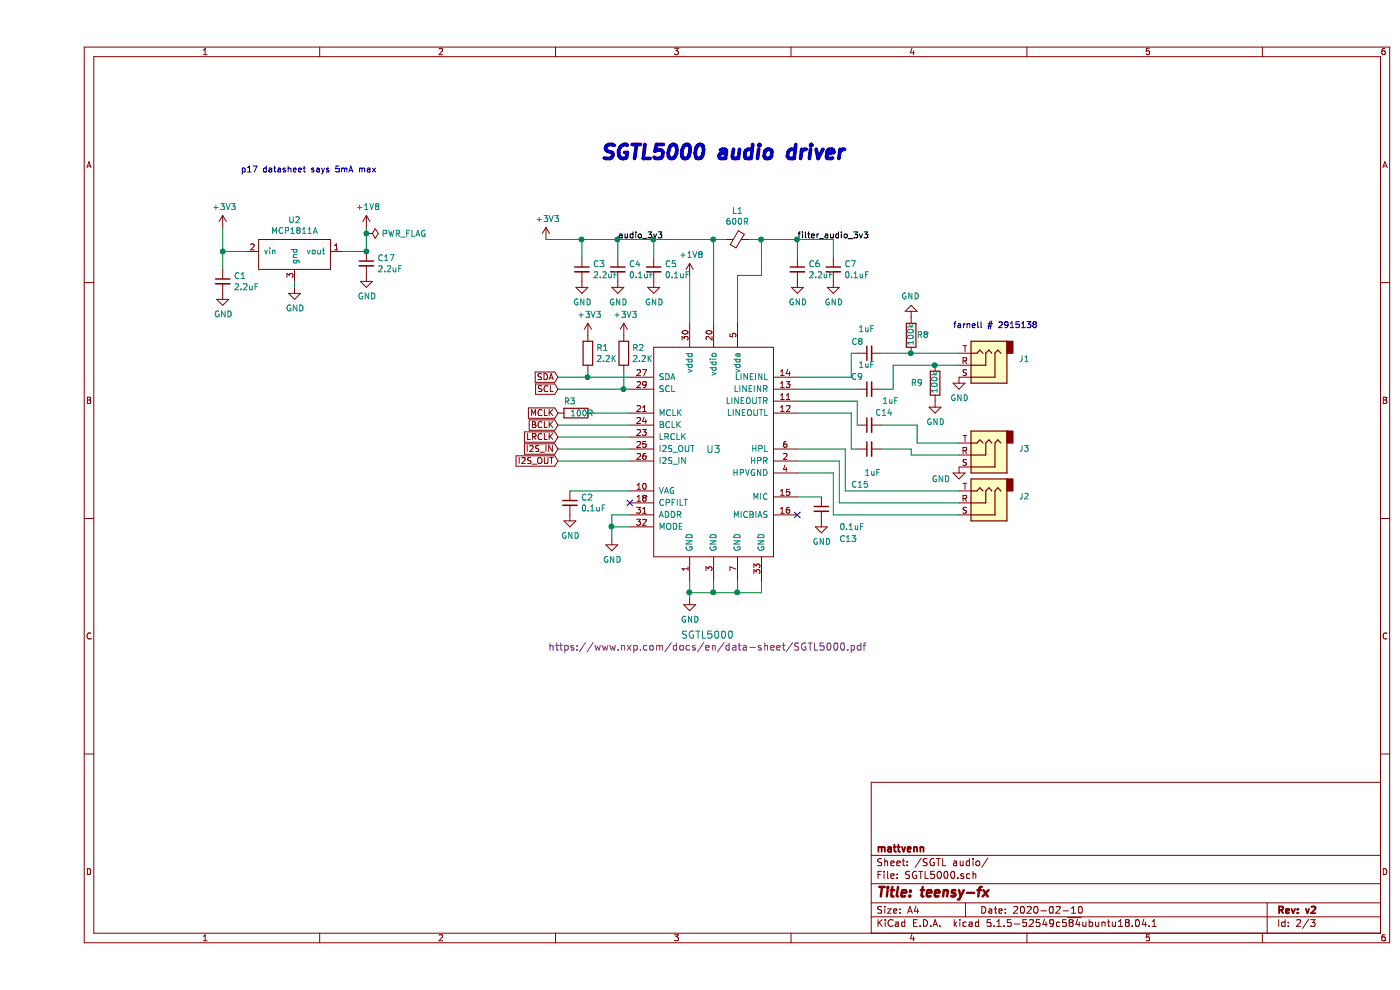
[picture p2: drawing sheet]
EESchema Schematic File Version 4
EELAYER 30 0
EELAYER END
$Descr A4 11693 8268
encoding utf-8
Sheet 2 3
Title "teensy-fx"
Date "2020-02-10"
Rev "v2"
Comp "mattvenn"
Comment1 ""
Comment2 ""
Comment3 ""
Comment4 ""
$EndDescr
$Comp
L power:GND #PWR?
U 1 1
P 4800 4500
AR Path="/5BAC3E44" Ref="#PWR?"  Part="1" 
AR Path="/5BAC34FB/5BAC3E44" Ref="#PWR0138"  Part="1" 
AR Path="/5E0E3867/5BAC3E44" Ref="#PWR0105"  Part="1" 
F 0 "#PWR0105" H 4800 4250 50  0001 C CNN
F 1 "GND" H 4805 4327 50  0000 C CNN
F 2 "" H 4800 4500 50  0001 C CNN
F 3 "" H 4800 4500 50  0001 C CNN
	1    4800 4500
	1    0    0    -1  
$EndComp
Wire Wire Line
	4800 4500 4800 4400
Wire Wire Line
	4800 4400 4950 4400
Wire Wire Line
	5450 4850 5450 4950
$Comp
L Connector:AudioJack3 J?
U 1 1
P 7900 3050
AR Path="/5BAC3E4F" Ref="J?"  Part="1" 
AR Path="/5BAC34FB/5BAC3E4F" Ref="J2"  Part="1" 
AR Path="/5E0E3867/5BAC3E4F" Ref="J1"  Part="1" 
F 0 "J1" H 7600 3000 50  0000 R CNN
F 1 "AudioJack3_Ground" H 7500 3100 50  0001 R CNN
F 2 "audio-fx:Jack_3.5mm_CUI_SJ-3523-SMT_Horizontal" H 7900 3050 50  0001 C CNN
F 3 "https://uk.farnell #.com/switchcraft-conxall/35rasmt2bhntrx/connector-smt-3-5mm-ph-jk-tap/dp/2915138" H 7900 3050 50  0001 C CNN
F 4 "2915138" H 7900 3050 50  0001 C CNN "farnell #"
	1    7900 3050
	-1   0    0    1   
$EndComp
Wire Wire Line
	4950 4300 4800 4300
Wire Wire Line
	4800 4300 4800 4400
Connection ~ 4800 4400
$Comp
L power:+1V8 #PWR?
U 1 1
P 5450 2300
AR Path="/5BAC3E61" Ref="#PWR?"  Part="1" 
AR Path="/5BAC34FB/5BAC3E61" Ref="#PWR0127"  Part="1" 
AR Path="/5E0E3867/5BAC3E61" Ref="#PWR0106"  Part="1" 
F 0 "#PWR0106" H 5450 2150 50  0001 C CNN
F 1 "+1V8" H 5465 2473 50  0000 C CNN
F 2 "" H 5450 2300 50  0001 C CNN
F 3 "" H 5450 2300 50  0001 C CNN
	1    5450 2300
	1    0    0    -1  
$EndComp
Wire Wire Line
	5650 2000 5150 2000
$Comp
L power:+3V3 #PWR?
U 1 1
P 4250 2000
AR Path="/5BAC3E68" Ref="#PWR?"  Part="1" 
AR Path="/5BAC34FB/5BAC3E68" Ref="#PWR0125"  Part="1" 
AR Path="/5E0E3867/5BAC3E68" Ref="#PWR0107"  Part="1" 
F 0 "#PWR0107" H 4250 1850 50  0001 C CNN
F 1 "+3V3" H 4265 2173 50  0000 C CNN
F 2 "" H 4250 2000 50  0001 C CNN
F 3 "" H 4250 2000 50  0001 C CNN
	1    4250 2000
	1    0    0    -1  
$EndComp
$Comp
L Device:C_Small C?
U 1 1
P 4550 2250
AR Path="/5BAC3E6E" Ref="C?"  Part="1" 
AR Path="/5BAC34FB/5BAC3E6E" Ref="C26"  Part="1" 
AR Path="/5E0E3867/5BAC3E6E" Ref="C3"  Part="1" 
F 0 "C3" H 4642 2296 50  0000 L CNN
F 1 "2.2uF" H 4642 2205 50  0000 L CNN
F 2 "Capacitor_SMD:C_0805_2012Metric" H 4550 2250 50  0001 C CNN
F 3 "~" H 4550 2250 50  0001 C CNN
F 4 "1759424" H 4550 2250 50  0001 C CNN "farnell #"
	1    4550 2250
	1    0    0    -1  
$EndComp
Wire Wire Line
	4550 2000 4550 2150
$Comp
L Device:C_Small C?
U 1 1
P 4850 2250
AR Path="/5BAC3E7C" Ref="C?"  Part="1" 
AR Path="/5BAC34FB/5BAC3E7C" Ref="C27"  Part="1" 
AR Path="/5E0E3867/5BAC3E7C" Ref="C4"  Part="1" 
F 0 "C4" H 4942 2296 50  0000 L CNN
F 1 "0.1uF" H 4942 2205 50  0000 L CNN
F 2 "Capacitor_SMD:C_0805_2012Metric" H 4850 2250 50  0001 C CNN
F 3 "~" H 4850 2250 50  0001 C CNN
F 4 "1414663" H 4850 2250 50  0001 C CNN "farnell #"
	1    4850 2250
	1    0    0    -1  
$EndComp
Wire Wire Line
	4850 2000 4850 2150
$Comp
L Device:C_Small C?
U 1 1
P 5150 2250
AR Path="/5BAC3E8A" Ref="C?"  Part="1" 
AR Path="/5BAC34FB/5BAC3E8A" Ref="C28"  Part="1" 
AR Path="/5E0E3867/5BAC3E8A" Ref="C5"  Part="1" 
F 0 "C5" H 5242 2296 50  0000 L CNN
F 1 "0.1uF" H 5242 2205 50  0000 L CNN
F 2 "Capacitor_SMD:C_0805_2012Metric" H 5150 2250 50  0001 C CNN
F 3 "~" H 5150 2250 50  0001 C CNN
F 4 "1414663" H 5150 2250 50  0001 C CNN "farnell #"
	1    5150 2250
	1    0    0    -1  
$EndComp
Wire Wire Line
	5150 2000 5150 2150
$Comp
L Device:C_Small C?
U 1 1
P 6350 2250
AR Path="/5BAC3E98" Ref="C?"  Part="1" 
AR Path="/5BAC34FB/5BAC3E98" Ref="C29"  Part="1" 
AR Path="/5E0E3867/5BAC3E98" Ref="C6"  Part="1" 
F 0 "C6" H 6442 2296 50  0000 L CNN
F 1 "2.2uF" H 6442 2205 50  0000 L CNN
F 2 "Capacitor_SMD:C_0805_2012Metric" H 6350 2250 50  0001 C CNN
F 3 "~" H 6350 2250 50  0001 C CNN
F 4 "1759424" H 6350 2250 50  0001 C CNN "farnell #"
	1    6350 2250
	1    0    0    -1  
$EndComp
Wire Wire Line
	6350 2000 6350 2150
$Comp
L Device:C_Small C?
U 1 1
P 6650 2250
AR Path="/5BAC3EA6" Ref="C?"  Part="1" 
AR Path="/5BAC34FB/5BAC3EA6" Ref="C30"  Part="1" 
AR Path="/5E0E3867/5BAC3EA6" Ref="C7"  Part="1" 
F 0 "C7" H 6742 2296 50  0000 L CNN
F 1 "0.1uF" H 6742 2205 50  0000 L CNN
F 2 "Capacitor_SMD:C_0805_2012Metric" H 6650 2250 50  0001 C CNN
F 3 "~" H 6650 2250 50  0001 C CNN
F 4 "1414663" H 6650 2250 50  0001 C CNN "farnell #"
	1    6650 2250
	1    0    0    -1  
$EndComp
Wire Wire Line
	6650 2000 6650 2150
$Comp
L Device:Ferrite_Bead_Small L?
U 1 1
P 5850 2000
AR Path="/5BAC3EB4" Ref="L?"  Part="1" 
AR Path="/5BAC34FB/5BAC3EB4" Ref="L2"  Part="1" 
AR Path="/5E0E3867/5BAC3EB4" Ref="L1"  Part="1" 
F 0 "L1" V 6087 2000 50  0000 C CNN
F 1 "600R" V 5996 2000 50  0000 C CNN
F 2 "Inductor_SMD:L_0805_2012Metric" V 5780 2000 50  0001 C CNN
F 3 "~" H 5850 2000 50  0001 C CNN
F 4 "2215655" H 5850 2000 50  0001 C CNN "farnell #"
	1    5850 2000
	0    -1   -1   0   
$EndComp
Wire Wire Line
	5850 2300 6050 2300
Wire Wire Line
	6050 2300 6050 2000
Wire Wire Line
	4350 3250 4900 3250
$Comp
L Device:R R?
U 1 1
P 4600 2950
AR Path="/5BAC3EBE" Ref="R?"  Part="1" 
AR Path="/5BAC34FB/5BAC3EBE" Ref="R22"  Part="1" 
AR Path="/5E0E3867/5BAC3EBE" Ref="R1"  Part="1" 
F 0 "R1" H 4670 2996 50  0000 L CNN
F 1 "2.2K" H 4670 2905 50  0000 L CNN
F 2 "Resistor_SMD:R_0805_2012Metric" V 4530 2950 50  0001 C CNN
F 3 "~" H 4600 2950 50  0001 C CNN
F 4 "1469887" H 4600 2950 50  0001 C CNN "farnell #"
	1    4600 2950
	1    0    0    -1  
$EndComp
$Comp
L power:+3V3 #PWR?
U 1 1
P 4600 2800
AR Path="/5BAC3EC5" Ref="#PWR?"  Part="1" 
AR Path="/5BAC34FB/5BAC3EC5" Ref="#PWR0135"  Part="1" 
AR Path="/5E0E3867/5BAC3EC5" Ref="#PWR0113"  Part="1" 
F 0 "#PWR0113" H 4600 2650 50  0001 C CNN
F 1 "+3V3" H 4615 2973 50  0000 C CNN
F 2 "" H 4600 2800 50  0001 C CNN
F 3 "" H 4600 2800 50  0001 C CNN
	1    4600 2800
	1    0    0    -1  
$EndComp
$Comp
L Device:R R?
U 1 1
P 4900 2950
AR Path="/5BAC3ECB" Ref="R?"  Part="1" 
AR Path="/5BAC34FB/5BAC3ECB" Ref="R23"  Part="1" 
AR Path="/5E0E3867/5BAC3ECB" Ref="R2"  Part="1" 
F 0 "R2" H 4970 2996 50  0000 L CNN
F 1 "2.2K" H 4970 2905 50  0000 L CNN
F 2 "Resistor_SMD:R_0805_2012Metric" V 4830 2950 50  0001 C CNN
F 3 "~" H 4900 2950 50  0001 C CNN
F 4 "1469887" H 4900 2950 50  0001 C CNN "farnell #"
	1    4900 2950
	1    0    0    -1  
$EndComp
$Comp
L power:+3V3 #PWR?
U 1 1
P 4900 2800
AR Path="/5BAC3ED2" Ref="#PWR?"  Part="1" 
AR Path="/5BAC34FB/5BAC3ED2" Ref="#PWR0136"  Part="1" 
AR Path="/5E0E3867/5BAC3ED2" Ref="#PWR0114"  Part="1" 
F 0 "#PWR0114" H 4900 2650 50  0001 C CNN
F 1 "+3V3" H 4915 2973 50  0000 C CNN
F 2 "" H 4900 2800 50  0001 C CNN
F 3 "" H 4900 2800 50  0001 C CNN
	1    4900 2800
	1    0    0    -1  
$EndComp
Connection ~ 4900 3250
Wire Wire Line
	4900 3250 4950 3250
Wire Wire Line
	4900 3150 4950 3150
Wire Wire Line
	4350 3150 4600 3150
Wire Wire Line
	5450 2300 5450 2700
Wire Wire Line
	5650 2000 5650 2700
Wire Wire Line
	5850 2300 5850 2700
Wire Wire Line
	4600 3100 4600 3150
Connection ~ 4600 3150
Wire Wire Line
	4600 3150 4900 3150
Wire Wire Line
	4900 3100 4900 3250
Wire Wire Line
	5950 2000 6050 2000
Wire Wire Line
	5650 2000 5750 2000
Connection ~ 5650 2000
Connection ~ 6350 2000
Wire Wire Line
	6350 2000 6650 2000
Connection ~ 4550 2000
Connection ~ 4850 2000
Wire Wire Line
	4850 2000 4550 2000
Connection ~ 5150 2000
Wire Wire Line
	5150 2000 4850 2000
Wire Wire Line
	4250 2000 4550 2000
Wire Wire Line
	6050 2000 6350 2000
Connection ~ 6050 2000
Wire Wire Line
	2150 2400 2150 2350
Wire Wire Line
	2550 2100 2750 2100
Wire Wire Line
	2750 2100 2750 1950
$Comp
L power:+3V3 #PWR?
U 1 1
P 1550 1900
AR Path="/5BAC54FB" Ref="#PWR?"  Part="1" 
AR Path="/5BAC34FB/5BAC54FB" Ref="#PWR0124"  Part="1" 
AR Path="/5E0E3867/5BAC54FB" Ref="#PWR0118"  Part="1" 
F 0 "#PWR0118" H 1550 1750 50  0001 C CNN
F 1 "+3V3" H 1565 2073 50  0000 C CNN
F 2 "" H 1550 1900 50  0001 C CNN
F 3 "" H 1550 1900 50  0001 C CNN
	1    1550 1900
	1    0    0    -1  
$EndComp
Wire Wire Line
	5450 4950 5650 4950
Wire Wire Line
	6050 4950 6050 4850
Connection ~ 5450 4950
Wire Wire Line
	5450 4950 5450 5000
Wire Wire Line
	5850 4850 5850 4950
Connection ~ 5850 4950
Wire Wire Line
	5850 4950 6050 4950
Wire Wire Line
	5650 4850 5650 4950
Connection ~ 5650 4950
Wire Wire Line
	5650 4950 5850 4950
Text GLabel 4350 3150 0    50   Input ~ 0
SDA
Text GLabel 4350 3250 0    50   Input ~ 0
SCL
Text GLabel 4350 3450 0    50   Input ~ 0
MCLK
Text GLabel 4350 3550 0    50   Input ~ 0
BCLK
Text GLabel 4350 3650 0    50   Input ~ 0
LRCLK
Text GLabel 4350 3750 0    50   Input ~ 0
I2S_IN
Text GLabel 4350 3850 0    50   Input ~ 0
I2S_OUT
Wire Wire Line
	7150 3250 7150 3050
Wire Wire Line
	7050 2950 7300 2950
$Comp
L Connector:AudioJack3 J?
U 1 1
P 7900 4200
AR Path="/5E0F7896" Ref="J?"  Part="1" 
AR Path="/5BAC34FB/5E0F7896" Ref="J?"  Part="1" 
AR Path="/5E0E3867/5E0F7896" Ref="J2"  Part="1" 
F 0 "J2" H 7600 4150 50  0000 R CNN
F 1 "AudioJack3_Ground" H 7550 4050 50  0001 R CNN
F 2 "audio-fx:Jack_3.5mm_CUI_SJ-3523-SMT_Horizontal" H 7900 4200 50  0001 C CNN
F 3 "~" H 7900 4200 50  0001 C CNN
F 4 "2915138" H 7900 4200 50  0001 C CNN "farnell #"
	1    7900 4200
	-1   0    0    1   
$EndComp
$Comp
L Device:C_Small C?
U 1 1
P 4450 4200
AR Path="/5E0FEC6F" Ref="C?"  Part="1" 
AR Path="/5BAC34FB/5E0FEC6F" Ref="C?"  Part="1" 
AR Path="/5E0E3867/5E0FEC6F" Ref="C2"  Part="1" 
F 0 "C2" H 4542 4246 50  0000 L CNN
F 1 "0.1uF" H 4542 4155 50  0000 L CNN
F 2 "Capacitor_SMD:C_0805_2012Metric" H 4450 4200 50  0001 C CNN
F 3 "~" H 4450 4200 50  0001 C CNN
F 4 "1414663" H 4450 4200 50  0001 C CNN "farnell #"
	1    4450 4200
	1    0    0    -1  
$EndComp
Wire Wire Line
	4950 4100 4450 4100
NoConn ~ 4950 4200
NoConn ~ 6350 4300
$Comp
L teensy-fx:SparkFun-IC-Analog_SGTL5000-teensy_beats-cache U?
U 1 1
P 5650 3750
AR Path="/5BAC3E38" Ref="U?"  Part="1" 
AR Path="/5BAC34FB/5BAC3E38" Ref="U7"  Part="1" 
AR Path="/5E0E3867/5BAC3E38" Ref="U3"  Part="1" 
F 0 "U3" H 5650 3750 60  0000 C CNN
F 1 "SGTL5000" H 5600 2200 60  0000 C CNN
F 2 "Package_DFN_QFN:QFN-32-1EP_5x5mm_P0.5mm_EP3.6x3.6mm" H 5650 3800 60  0001 C CNN
F 3 "https://www.nxp.com/docs/en/data-sheet/SGTL5000.pdf" H 5600 2100 60  0000 C CNN
F 4 "2308049" H 5650 3750 50  0001 C CNN "farnell #"
	1    5650 3750
	1    0    0    -1  
$EndComp
$Comp
L Device:C_Small C?
U 1 1
P 6950 2950
AR Path="/5E146D40" Ref="C?"  Part="1" 
AR Path="/5BAC34FB/5E146D40" Ref="C?"  Part="1" 
AR Path="/5E0E3867/5E146D40" Ref="C8"  Part="1" 
F 0 "C8" V 7042 2996 50  0000 L CNN
F 1 "1uF" V 7150 2900 50  0000 L CNN
F 2 "Capacitor_SMD:C_1210_3225Metric" H 6950 2950 50  0001 C CNN
F 3 "http://www.farnell #.com/datasheets/199119.pdf" H 6950 2950 50  0001 C CNN
F 4 "2112915" V 6950 2950 50  0001 C CNN "farnell #"
	1    6950 2950
	0    -1   -1   0   
$EndComp
$Comp
L Device:C_Small C?
U 1 1
P 6950 3250
AR Path="/5E147768" Ref="C?"  Part="1" 
AR Path="/5BAC34FB/5E147768" Ref="C?"  Part="1" 
AR Path="/5E0E3867/5E147768" Ref="C9"  Part="1" 
F 0 "C9" V 7050 3300 50  0000 L CNN
F 1 "1uF" V 7150 3200 50  0000 L CNN
F 2 "Capacitor_SMD:C_1210_3225Metric" H 6950 3250 50  0001 C CNN
F 3 "~" H 6950 3250 50  0001 C CNN
F 4 "2112915" H 6950 3250 50  0001 C CNN "farnell #"
	1    6950 3250
	0    -1   -1   0   
$EndComp
Wire Wire Line
	7050 3250 7150 3250
Text Notes 7650 2750 0    50   ~ 0
farnell # 2915138
$Comp
L Device:R R?
U 1 1
P 4500 3450
AR Path="/5E21D79E" Ref="R?"  Part="1" 
AR Path="/5E0E3867/5E21D79E" Ref="R3"  Part="1" 
F 0 "R3" V 4400 3400 50  0000 C CNN
F 1 "100R" V 4500 3500 50  0000 C CNN
F 2 "Resistor_SMD:R_0805_2012Metric" V 4430 3450 50  0001 C CNN
F 3 "~" H 4500 3450 50  0001 C CNN
F 4 "1469862" H 4500 3450 50  0001 C CNN "farnell #"
	1    4500 3450
	0    1    1    0   
$EndComp
Text Notes 4700 1350 0    118  Italic 24
SGTL5000 audio driver
$Comp
L Device:C_Small C?
U 1 1
P 6550 4250
AR Path="/5E112693" Ref="C?"  Part="1" 
AR Path="/5BAC34FB/5E112693" Ref="C?"  Part="1" 
AR Path="/5E0E3867/5E112693" Ref="C13"  Part="1" 
F 0 "C13" H 6700 4000 50  0000 L CNN
F 1 "0.1uF" H 6700 4100 50  0000 L CNN
F 2 "Capacitor_SMD:C_0805_2012Metric" H 6550 4250 50  0001 C CNN
F 3 "~" H 6550 4250 50  0001 C CNN
F 4 "1414663" H 6550 4250 50  0001 C CNN "farnell #"
	1    6550 4250
	1    0    0    -1  
$EndComp
$Comp
L power:GND #PWR?
U 1 1
P 6550 4350
AR Path="/5E113ED8" Ref="#PWR?"  Part="1" 
AR Path="/5BAC34FB/5E113ED8" Ref="#PWR?"  Part="1" 
AR Path="/5E0E3867/5E113ED8" Ref="#PWR01"  Part="1" 
F 0 "#PWR01" H 6550 4100 50  0001 C CNN
F 1 "GND" H 6555 4177 50  0000 C CNN
F 2 "" H 6550 4350 50  0001 C CNN
F 3 "" H 6550 4350 50  0001 C CNN
	1    6550 4350
	1    0    0    -1  
$EndComp
$Comp
L power:GND #PWR?
U 1 1
P 2150 2400
AR Path="/5BAC54EE" Ref="#PWR?"  Part="1" 
AR Path="/5BAC34FB/5BAC54EE" Ref="#PWR0134"  Part="1" 
AR Path="/5E0E3867/5BAC54EE" Ref="#PWR0117"  Part="1" 
F 0 "#PWR0117" H 2150 2150 50  0001 C CNN
F 1 "GND" H 2155 2227 50  0000 C CNN
F 2 "" H 2150 2400 50  0001 C CNN
F 3 "" H 2150 2400 50  0001 C CNN
	1    2150 2400
	1    0    0    -1  
$EndComp
$Comp
L power:GND #PWR?
U 1 1
P 6650 2350
AR Path="/5BAC3EAD" Ref="#PWR?"  Part="1" 
AR Path="/5BAC34FB/5BAC3EAD" Ref="#PWR0132"  Part="1" 
AR Path="/5E0E3867/5BAC3EAD" Ref="#PWR0112"  Part="1" 
F 0 "#PWR0112" H 6650 2100 50  0001 C CNN
F 1 "GND" H 6655 2177 50  0000 C CNN
F 2 "" H 6650 2350 50  0001 C CNN
F 3 "" H 6650 2350 50  0001 C CNN
	1    6650 2350
	1    0    0    -1  
$EndComp
$Comp
L power:GND #PWR?
U 1 1
P 6350 2350
AR Path="/5BAC3E9F" Ref="#PWR?"  Part="1" 
AR Path="/5BAC34FB/5BAC3E9F" Ref="#PWR0131"  Part="1" 
AR Path="/5E0E3867/5BAC3E9F" Ref="#PWR0111"  Part="1" 
F 0 "#PWR0111" H 6350 2100 50  0001 C CNN
F 1 "GND" H 6355 2177 50  0000 C CNN
F 2 "" H 6350 2350 50  0001 C CNN
F 3 "" H 6350 2350 50  0001 C CNN
	1    6350 2350
	1    0    0    -1  
$EndComp
$Comp
L power:GND #PWR?
U 1 1
P 5150 2350
AR Path="/5BAC3E91" Ref="#PWR?"  Part="1" 
AR Path="/5BAC34FB/5BAC3E91" Ref="#PWR0130"  Part="1" 
AR Path="/5E0E3867/5BAC3E91" Ref="#PWR0110"  Part="1" 
F 0 "#PWR0110" H 5150 2100 50  0001 C CNN
F 1 "GND" H 5155 2177 50  0000 C CNN
F 2 "" H 5150 2350 50  0001 C CNN
F 3 "" H 5150 2350 50  0001 C CNN
	1    5150 2350
	1    0    0    -1  
$EndComp
$Comp
L power:GND #PWR?
U 1 1
P 4850 2350
AR Path="/5BAC3E83" Ref="#PWR?"  Part="1" 
AR Path="/5BAC34FB/5BAC3E83" Ref="#PWR0129"  Part="1" 
AR Path="/5E0E3867/5BAC3E83" Ref="#PWR0109"  Part="1" 
F 0 "#PWR0109" H 4850 2100 50  0001 C CNN
F 1 "GND" H 4855 2177 50  0000 C CNN
F 2 "" H 4850 2350 50  0001 C CNN
F 3 "" H 4850 2350 50  0001 C CNN
	1    4850 2350
	1    0    0    -1  
$EndComp
$Comp
L power:GND #PWR?
U 1 1
P 4550 2350
AR Path="/5BAC3E75" Ref="#PWR?"  Part="1" 
AR Path="/5BAC34FB/5BAC3E75" Ref="#PWR0128"  Part="1" 
AR Path="/5E0E3867/5BAC3E75" Ref="#PWR0108"  Part="1" 
F 0 "#PWR0108" H 4550 2100 50  0001 C CNN
F 1 "GND" H 4555 2177 50  0000 C CNN
F 2 "" H 4550 2350 50  0001 C CNN
F 3 "" H 4550 2350 50  0001 C CNN
	1    4550 2350
	1    0    0    -1  
$EndComp
$Comp
L power:GND #PWR?
U 1 1
P 4450 4300
AR Path="/5E1010DB" Ref="#PWR?"  Part="1" 
AR Path="/5BAC34FB/5E1010DB" Ref="#PWR?"  Part="1" 
AR Path="/5E0E3867/5E1010DB" Ref="#PWR0122"  Part="1" 
F 0 "#PWR0122" H 4450 4050 50  0001 C CNN
F 1 "GND" H 4455 4127 50  0000 C CNN
F 2 "" H 4450 4300 50  0001 C CNN
F 3 "" H 4450 4300 50  0001 C CNN
	1    4450 4300
	1    0    0    -1  
$EndComp
$Comp
L power:GND #PWR?
U 1 1
P 5450 5000
AR Path="/5BAC457F" Ref="#PWR?"  Part="1" 
AR Path="/5BAC34FB/5BAC457F" Ref="#PWR0141"  Part="1" 
AR Path="/5E0E3867/5BAC457F" Ref="#PWR0115"  Part="1" 
F 0 "#PWR0115" H 5450 4750 50  0001 C CNN
F 1 "GND" H 5455 4827 50  0000 C CNN
F 2 "" H 5450 5000 50  0001 C CNN
F 3 "" H 5450 5000 50  0001 C CNN
	1    5450 5000
	1    0    0    -1  
$EndComp
$Comp
L power:GND #PWR?
U 1 1
P 7700 3150
AR Path="/5E0FD89C" Ref="#PWR?"  Part="1" 
AR Path="/5BAC34FB/5E0FD89C" Ref="#PWR?"  Part="1" 
AR Path="/5E0E3867/5E0FD89C" Ref="#PWR0120"  Part="1" 
F 0 "#PWR0120" H 7700 2900 50  0001 C CNN
F 1 "GND" H 7705 2977 50  0000 C CNN
F 2 "" H 7700 3150 50  0001 C CNN
F 3 "" H 7700 3150 50  0001 C CNN
	1    7700 3150
	1    0    0    -1  
$EndComp
$Comp
L Device:R R?
U 1 1
P 7300 2800
AR Path="/5E11741C" Ref="R?"  Part="1" 
AR Path="/5BAC34FB/5E11741C" Ref="R?"  Part="1" 
AR Path="/5E0E3867/5E11741C" Ref="R8"  Part="1" 
F 0 "R8" H 7150 2800 50  0000 L CNN
F 1 "100k" V 7300 2700 50  0000 L CNN
F 2 "Resistor_SMD:R_0805_2012Metric" V 7230 2800 50  0001 C CNN
F 3 "~" H 7300 2800 50  0001 C CNN
F 4 "1469860" H 7300 2800 50  0001 C CNN "farnell #"
	1    7300 2800
	-1   0    0    1   
$EndComp
Text Label 4850 2000 0    50   ~ 0
audio_3v3
Text Label 6350 2000 0    50   ~ 0
filter_audio_3v3
$Comp
L Device:R R?
U 1 1
P 7500 3200
AR Path="/5E135AC8" Ref="R?"  Part="1" 
AR Path="/5BAC34FB/5E135AC8" Ref="R?"  Part="1" 
AR Path="/5E0E3867/5E135AC8" Ref="R9"  Part="1" 
F 0 "R9" H 7600 3200 50  0000 L CNN
F 1 "100k" V 7500 3100 50  0000 L CNN
F 2 "Resistor_SMD:R_0805_2012Metric" V 7430 3200 50  0001 C CNN
F 3 "~" H 7500 3200 50  0001 C CNN
F 4 "1469860" H 7500 3200 50  0001 C CNN "farnell #"
	1    7500 3200
	-1   0    0    1   
$EndComp
$Comp
L power:GND #PWR?
U 1 1
P 7500 3350
AR Path="/5E135F8E" Ref="#PWR?"  Part="1" 
AR Path="/5BAC34FB/5E135F8E" Ref="#PWR?"  Part="1" 
AR Path="/5E0E3867/5E135F8E" Ref="#PWR0168"  Part="1" 
F 0 "#PWR0168" H 7500 3100 50  0001 C CNN
F 1 "GND" H 7505 3177 50  0000 C CNN
F 2 "" H 7500 3350 50  0001 C CNN
F 3 "" H 7500 3350 50  0001 C CNN
	1    7500 3350
	1    0    0    -1  
$EndComp
$Comp
L power:GND #PWR?
U 1 1
P 7300 2650
AR Path="/5E136228" Ref="#PWR?"  Part="1" 
AR Path="/5BAC34FB/5E136228" Ref="#PWR?"  Part="1" 
AR Path="/5E0E3867/5E136228" Ref="#PWR0175"  Part="1" 
F 0 "#PWR0175" H 7300 2400 50  0001 C CNN
F 1 "GND" H 7305 2477 50  0000 C CNN
F 2 "" H 7300 2650 50  0001 C CNN
F 3 "" H 7300 2650 50  0001 C CNN
	1    7300 2650
	-1   0    0    1   
$EndComp
Wire Wire Line
	7300 2950 7700 2950
Connection ~ 7300 2950
Wire Wire Line
	7150 3050 7500 3050
Connection ~ 7500 3050
Wire Wire Line
	7500 3050 7700 3050
$Comp
L Connector:AudioJack3 J?
U 1 1
P 7900 3800
AR Path="/5E13FD57" Ref="J?"  Part="1" 
AR Path="/5BAC34FB/5E13FD57" Ref="J?"  Part="1" 
AR Path="/5E0E3867/5E13FD57" Ref="J3"  Part="1" 
F 0 "J3" H 7600 3750 50  0000 R CNN
F 1 "AudioJack3_Ground" H 7550 3650 50  0001 R CNN
F 2 "audio-fx:Jack_3.5mm_CUI_SJ-3523-SMT_Horizontal" H 7900 3800 50  0001 C CNN
F 3 "~" H 7900 3800 50  0001 C CNN
F 4 "2915138" H 7900 3800 50  0001 C CNN "farnell #"
	1    7900 3800
	-1   0    0    1   
$EndComp
$Comp
L Device:C_Small C?
U 1 1
P 6950 3550
AR Path="/5E1434E0" Ref="C?"  Part="1" 
AR Path="/5BAC34FB/5E1434E0" Ref="C?"  Part="1" 
AR Path="/5E0E3867/5E1434E0" Ref="C14"  Part="1" 
F 0 "C14" V 7050 3350 50  0000 L CNN
F 1 "1uF" V 7150 3300 50  0000 L CNN
F 2 "Capacitor_SMD:C_1210_3225Metric" H 6950 3550 50  0001 C CNN
F 3 "~" H 6950 3550 50  0001 C CNN
F 4 "2112915" H 6950 3550 50  0001 C CNN "farnell #"
	1    6950 3550
	0    -1   -1   0   
$EndComp
$Comp
L Device:C_Small C?
U 1 1
P 6950 3750
AR Path="/5E143FCC" Ref="C?"  Part="1" 
AR Path="/5BAC34FB/5E143FCC" Ref="C?"  Part="1" 
AR Path="/5E0E3867/5E143FCC" Ref="C15"  Part="1" 
F 0 "C15" V 6650 3750 50  0000 L CNN
F 1 "1uF" V 6750 3650 50  0000 L CNN
F 2 "Capacitor_SMD:C_1210_3225Metric" H 6950 3750 50  0001 C CNN
F 3 "~" H 6950 3750 50  0001 C CNN
F 4 "2112915" H 6950 3750 50  0001 C CNN "farnell #"
	1    6950 3750
	0    -1   -1   0   
$EndComp
Wire Wire Line
	6800 3750 6850 3750
Wire Wire Line
	7050 3550 7350 3550
Wire Wire Line
	7350 3550 7350 3700
Wire Wire Line
	7350 3700 7700 3700
Wire Wire Line
	7050 3750 7300 3750
Wire Wire Line
	7300 3750 7300 3800
Wire Wire Line
	7300 3800 7700 3800
$Comp
L power:GND #PWR?
U 1 1
P 7700 3900
AR Path="/5E1490F0" Ref="#PWR?"  Part="1" 
AR Path="/5BAC34FB/5E1490F0" Ref="#PWR?"  Part="1" 
AR Path="/5E0E3867/5E1490F0" Ref="#PWR0176"  Part="1" 
F 0 "#PWR0176" H 7700 3650 50  0001 C CNN
F 1 "GND" H 7550 3800 50  0000 C CNN
F 2 "" H 7700 3900 50  0001 C CNN
F 3 "" H 7700 3900 50  0001 C CNN
	1    7700 3900
	1    0    0    -1  
$EndComp
Wire Wire Line
	6350 3250 6850 3250
Wire Wire Line
	6350 3350 6850 3350
Wire Wire Line
	6850 3350 6850 3550
Wire Wire Line
	6350 3450 6800 3450
Wire Wire Line
	6800 3450 6800 3750
Wire Wire Line
	6350 3150 6800 3150
Wire Wire Line
	6800 3150 6800 2950
Wire Wire Line
	6800 2950 6850 2950
Wire Wire Line
	6350 4150 6550 4150
Wire Wire Line
	6350 3750 6750 3750
Wire Wire Line
	6750 3750 6750 4100
Wire Wire Line
	6750 4100 7700 4100
Wire Wire Line
	6350 3850 6700 3850
Wire Wire Line
	6700 3850 6700 4200
Wire Wire Line
	6700 4200 7700 4200
Wire Wire Line
	6350 3950 6650 3950
Wire Wire Line
	6650 3950 6650 4300
Wire Wire Line
	6650 4300 7700 4300
Wire Wire Line
	4650 3450 4950 3450
Wire Wire Line
	4350 3550 4950 3550
Wire Wire Line
	4350 3650 4950 3650
Wire Wire Line
	4350 3750 4950 3750
Wire Wire Line
	4350 3850 4950 3850
Text Notes 1700 1450 0    50   ~ 0
p17 datasheet says 5mA max
$Comp
L Device:C_Small C?
U 1 1
P 2750 2200
AR Path="/5E1A3824" Ref="C?"  Part="1" 
AR Path="/5BAC34FB/5E1A3824" Ref="C?"  Part="1" 
AR Path="/5E0E3867/5E1A3824" Ref="C17"  Part="1" 
F 0 "C17" H 2842 2246 50  0000 L CNN
F 1 "2.2uF" H 2842 2155 50  0000 L CNN
F 2 "Capacitor_SMD:C_0805_2012Metric" H 2750 2200 50  0001 C CNN
F 3 "~" H 2750 2200 50  0001 C CNN
F 4 "1759424" H 2750 2200 50  0001 C CNN "farnell #"
	1    2750 2200
	1    0    0    -1  
$EndComp
Connection ~ 2750 2100
$Comp
L power:GND #PWR?
U 1 1
P 2750 2300
AR Path="/5E1A3C62" Ref="#PWR?"  Part="1" 
AR Path="/5BAC34FB/5E1A3C62" Ref="#PWR?"  Part="1" 
AR Path="/5E0E3867/5E1A3C62" Ref="#PWR03"  Part="1" 
F 0 "#PWR03" H 2750 2050 50  0001 C CNN
F 1 "GND" H 2755 2127 50  0000 C CNN
F 2 "" H 2750 2300 50  0001 C CNN
F 3 "" H 2750 2300 50  0001 C CNN
	1    2750 2300
	1    0    0    -1  
$EndComp
$Comp
L teensy-fx:ldo U2
U 1 1
P 2150 2100
F 0 "U2" H 2150 2365 50  0000 C CNN
F 1 "MCP1811A" H 2150 2274 50  0000 C CNN
F 2 "Package_TO_SOT_SMD:SOT-23" H 2150 2100 50  0001 C CNN
F 3 "http://www.farnell #.com/datasheets/2722379.pdf" H 2150 2100 50  0001 C CNN
F 4 "2990195" H 2150 2100 50  0001 C CNN "farnell #"
	1    2150 2100
	1    0    0    -1  
$EndComp
$Comp
L power:+1V8 #PWR?
U 1 1
P 2750 1900
AR Path="/5BAC5501" Ref="#PWR?"  Part="1" 
AR Path="/5BAC34FB/5BAC5501" Ref="#PWR0123"  Part="1" 
AR Path="/5E0E3867/5BAC5501" Ref="#PWR0119"  Part="1" 
F 0 "#PWR0119" H 2750 1750 50  0001 C CNN
F 1 "+1V8" H 2765 2073 50  0000 C CNN
F 2 "" H 2750 1900 50  0001 C CNN
F 3 "" H 2750 1900 50  0001 C CNN
	1    2750 1900
	1    0    0    -1  
$EndComp
Connection ~ 1550 2100
Wire Wire Line
	1550 2100 1550 1900
Wire Wire Line
	1550 2100 1550 2250
Wire Wire Line
	1750 2100 1550 2100
$Comp
L power:GND #PWR?
U 1 1
P 1550 2450
AR Path="/5BAC54E8" Ref="#PWR?"  Part="1" 
AR Path="/5BAC34FB/5BAC54E8" Ref="#PWR0133"  Part="1" 
AR Path="/5E0E3867/5BAC54E8" Ref="#PWR0116"  Part="1" 
F 0 "#PWR0116" H 1550 2200 50  0001 C CNN
F 1 "GND" H 1555 2277 50  0000 C CNN
F 2 "" H 1550 2450 50  0001 C CNN
F 3 "" H 1550 2450 50  0001 C CNN
	1    1550 2450
	1    0    0    -1  
$EndComp
$Comp
L Device:C_Small C?
U 1 1
P 1550 2350
AR Path="/5BAC54E1" Ref="C?"  Part="1" 
AR Path="/5BAC34FB/5BAC54E1" Ref="C31"  Part="1" 
AR Path="/5E0E3867/5BAC54E1" Ref="C1"  Part="1" 
F 0 "C1" H 1642 2396 50  0000 L CNN
F 1 "2.2uF" H 1642 2305 50  0000 L CNN
F 2 "Capacitor_SMD:C_0805_2012Metric" H 1550 2350 50  0001 C CNN
F 3 "~" H 1550 2350 50  0001 C CNN
F 4 "1759424" H 1550 2350 50  0001 C CNN "farnell #"
	1    1550 2350
	1    0    0    -1  
$EndComp
$Comp
L power:PWR_FLAG #FLG0104
U 1 1
P 2750 1950
F 0 "#FLG0104" H 2750 2025 50  0001 C CNN
F 1 "PWR_FLAG" V 2750 2078 50  0000 L CNN
F 2 "" H 2750 1950 50  0001 C CNN
F 3 "~" H 2750 1950 50  0001 C CNN
	1    2750 1950
	0    1    1    0   
$EndComp
Connection ~ 2750 1950
Wire Wire Line
	2750 1950 2750 1900
$EndSCHEMATC
